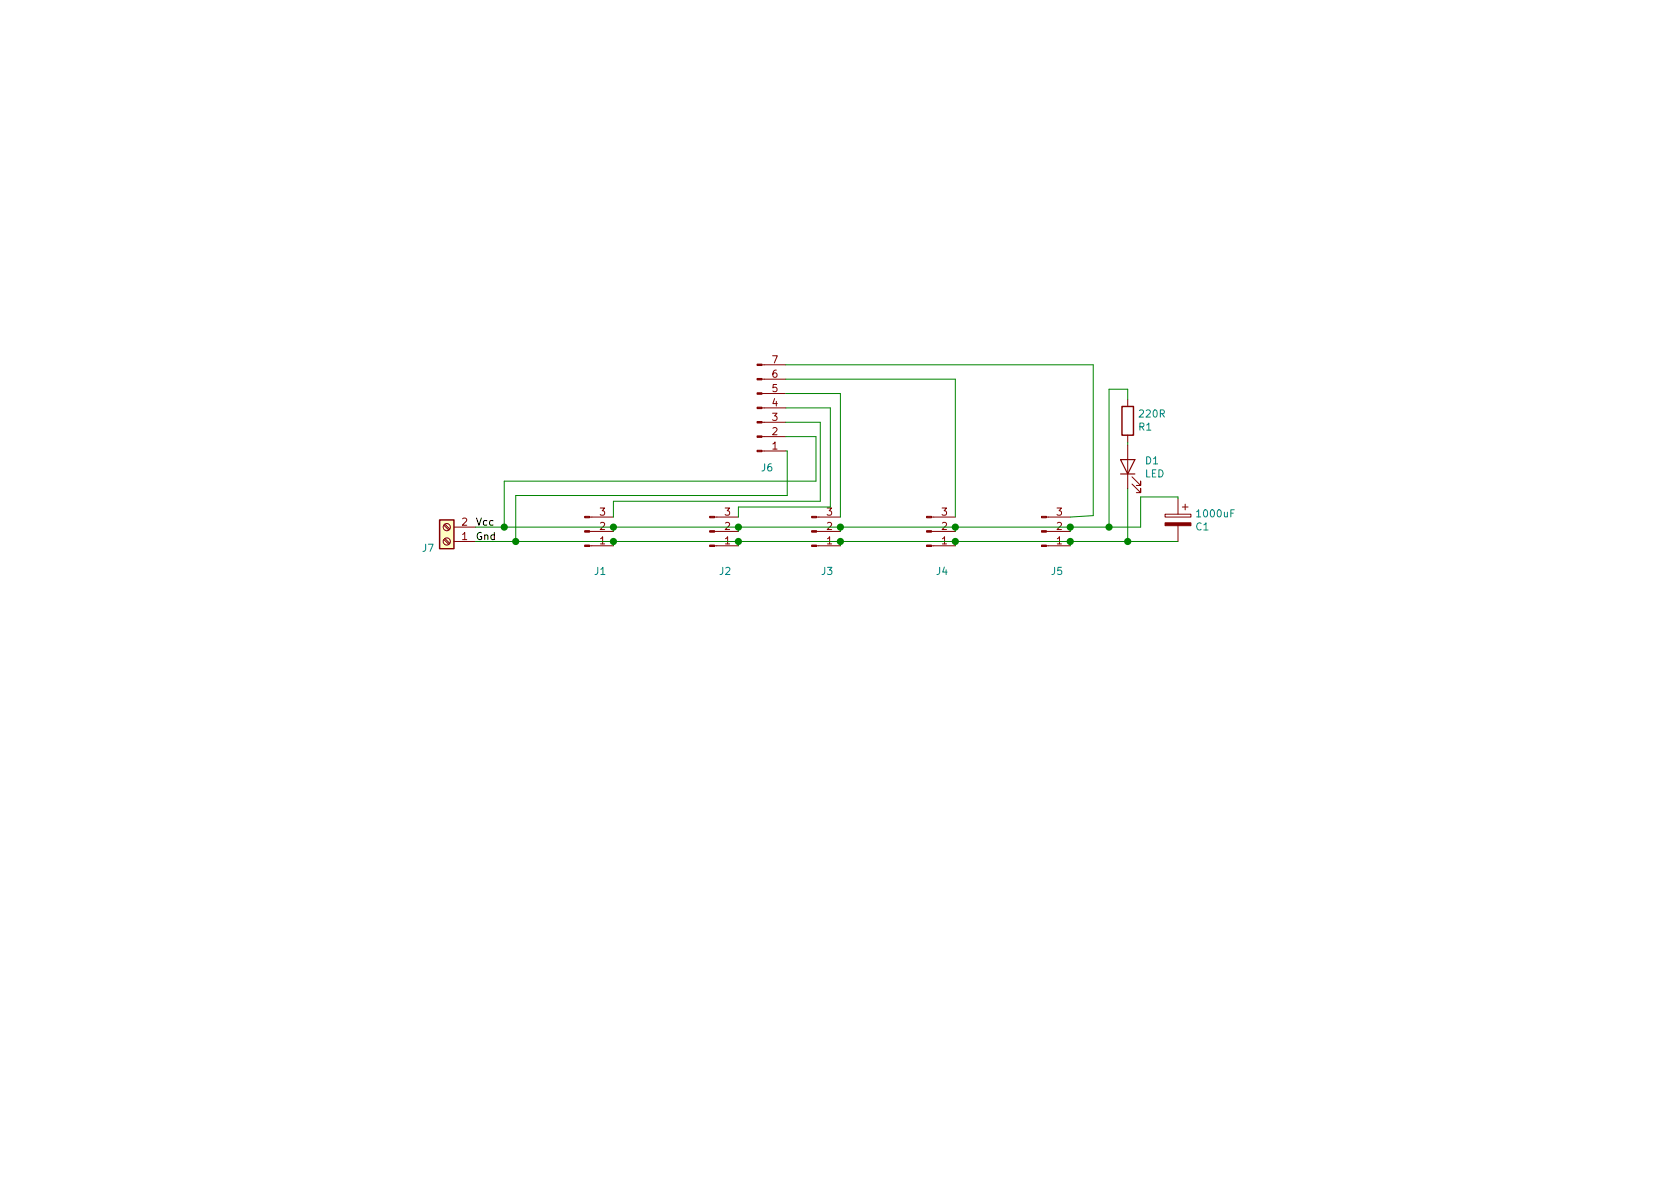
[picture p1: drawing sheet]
EESchema Schematic File Version 4
LIBS:ServoBreakout-cache
EELAYER 29 0
EELAYER END
$Descr A4 11693 8268
encoding utf-8
Sheet 1 1
Title ""
Date ""
Rev ""
Comp ""
Comment1 ""
Comment2 ""
Comment3 ""
Comment4 ""
$EndDescr
$Comp
L Connector:Conn_01x03_Male J3
U 1 1
P 5650 3690
F 0 "J3" H 5758 3971 50  0000 C CNN
F 1 "Conn_01x03_Male" H 5758 3880 50  0001 C CNN
F 2 "Connector_PinHeader_2.54mm:PinHeader_1x03_P2.54mm_Vertical" H 5650 3690 50  0001 C CNN
F 3 "~" H 5650 3690 50  0001 C CNN
	1    5650 3690
	1    0    0    1   
$EndComp
$Comp
L Connector:Conn_01x03_Male J2
U 1 1
P 4940 3690
F 0 "J2" H 5048 3971 50  0000 C CNN
F 1 "Conn_01x03_Male" H 5048 3880 50  0001 C CNN
F 2 "Connector_PinHeader_2.54mm:PinHeader_1x03_P2.54mm_Vertical" H 4940 3690 50  0001 C CNN
F 3 "~" H 4940 3690 50  0001 C CNN
	1    4940 3690
	1    0    0    1   
$EndComp
$Comp
L Connector:Conn_01x03_Male J4
U 1 1
P 6450 3690
F 0 "J4" H 6558 3971 50  0000 C CNN
F 1 "Conn_01x03_Male" H 6558 3880 50  0001 C CNN
F 2 "Connector_PinHeader_2.54mm:PinHeader_1x03_P2.54mm_Vertical" H 6450 3690 50  0001 C CNN
F 3 "~" H 6450 3690 50  0001 C CNN
	1    6450 3690
	1    0    0    1   
$EndComp
$Comp
L Connector:Conn_01x03_Male J5
U 1 1
P 7250 3690
F 0 "J5" H 7358 3971 50  0000 C CNN
F 1 "Conn_01x03_Male" H 7358 3880 50  0001 C CNN
F 2 "Connector_PinHeader_2.54mm:PinHeader_1x03_P2.54mm_Vertical" H 7250 3690 50  0001 C CNN
F 3 "~" H 7250 3690 50  0001 C CNN
	1    7250 3690
	1    0    0    1   
$EndComp
$Comp
L Connector:Conn_01x03_Male J1
U 1 1
P 4070 3690
F 0 "J1" H 4178 3971 50  0000 C CNN
F 1 "Conn_01x03_Male" H 4178 3880 50  0001 C CNN
F 2 "Connector_PinHeader_2.54mm:PinHeader_1x03_P2.54mm_Vertical" H 4070 3690 50  0001 C CNN
F 3 "~" H 4070 3690 50  0001 C CNN
	1    4070 3690
	1    0    0    1   
$EndComp
$Comp
L Connector:Screw_Terminal_01x02 J7
U 1 1
P 3110 3760
F 0 "J7" H 3240 3810 50  0000 C CNN
F 1 "Screw_Terminal_01x02" H 3028 3886 50  0001 C CNN
F 2 "TerminalBlock:TerminalBlock_bornier-2_P5.08mm" H 3110 3760 50  0001 C CNN
F 3 "~" H 3110 3760 50  0001 C CNN
	1    3110 3760
	-1   0    0    1   
$EndComp
Wire Wire Line
	3310 3760 3590 3760
Wire Wire Line
	4270 3760 4270 3790
Text Label 3310 3760 0    50   ~ 6
Gnd
Wire Wire Line
	4270 3760 5140 3760
Wire Wire Line
	5140 3760 5140 3790
Connection ~ 4270 3760
Wire Wire Line
	5140 3760 5850 3760
Wire Wire Line
	5850 3760 5850 3790
Connection ~ 5140 3760
Wire Wire Line
	5850 3760 6650 3760
Wire Wire Line
	6650 3760 6650 3790
Connection ~ 5850 3760
Wire Wire Line
	4270 3660 4270 3690
Text Label 3310 3660 0    50   ~ 6
Vcc
Wire Wire Line
	5140 3660 5140 3690
Wire Wire Line
	3310 3660 3510 3660
Connection ~ 4270 3660
Wire Wire Line
	4270 3660 5140 3660
Wire Wire Line
	5140 3660 5850 3660
Wire Wire Line
	5850 3660 5850 3690
Connection ~ 5140 3660
Wire Wire Line
	5850 3660 6650 3660
Wire Wire Line
	6650 3660 6650 3690
Connection ~ 5850 3660
Wire Wire Line
	6650 3760 7450 3760
Wire Wire Line
	7450 3760 7450 3790
Connection ~ 6650 3760
Wire Wire Line
	6650 3660 7450 3660
Wire Wire Line
	7450 3660 7450 3690
Connection ~ 6650 3660
$Comp
L Connector:Conn_01x07_Male J6
U 1 1
P 5270 2830
F 0 "J6" H 5340 3250 50  0000 C CNN
F 1 "Conn_01x07_Male" H 5378 3220 50  0001 C CNN
F 2 "Connector_PinHeader_2.54mm:PinHeader_1x07_P2.54mm_Vertical" H 5270 2830 50  0001 C CNN
F 3 "~" H 5270 2830 50  0001 C CNN
	1    5270 2830
	1    0    0    1   
$EndComp
Wire Wire Line
	5480 3130 5480 3440
Wire Wire Line
	5480 3440 3590 3440
Wire Wire Line
	3590 3440 3590 3760
Connection ~ 3590 3760
Wire Wire Line
	3590 3760 4270 3760
Wire Wire Line
	5470 3030 5680 3030
Wire Wire Line
	5680 3030 5680 3340
Wire Wire Line
	5680 3340 3510 3340
Wire Wire Line
	3510 3340 3510 3660
Connection ~ 3510 3660
Wire Wire Line
	3510 3660 4270 3660
Wire Wire Line
	5710 2930 5710 3480
Wire Wire Line
	5710 3480 4270 3480
Wire Wire Line
	4270 3480 4270 3590
Wire Wire Line
	5480 3130 5470 3130
Wire Wire Line
	5470 2930 5710 2930
Wire Wire Line
	5470 2830 5780 2830
Wire Wire Line
	5780 2830 5780 3520
Wire Wire Line
	5780 3520 5140 3520
Wire Wire Line
	5140 3520 5140 3590
Wire Wire Line
	5470 2730 5850 2730
Wire Wire Line
	5850 2730 5850 3590
Wire Wire Line
	6650 2630 6650 3590
Wire Wire Line
	5470 2630 6650 2630
Wire Wire Line
	7610 2530 7610 3580
Wire Wire Line
	7610 3580 7450 3590
Wire Wire Line
	5470 2530 7610 2530
Wire Wire Line
	7450 3760 7850 3760
Connection ~ 7450 3760
Connection ~ 7450 3660
$Comp
L Device:R R1
U 1 1
P 7850 2920
F 0 "R1" H 7920 2966 50  0000 L CNN
F 1 "220R" H 7920 2875 50  0000 L CNN
F 2 "Resistor_THT:R_Axial_DIN0309_L9.0mm_D3.2mm_P12.70mm_Horizontal" V 7780 2920 50  0001 C CNN
F 3 "~" H 7850 2920 50  0001 C CNN
	1    7850 2920
	1    0    0    1   
$EndComp
Wire Wire Line
	7850 3390 7850 3760
Connection ~ 7850 3760
Wire Wire Line
	7850 3090 7850 3070
Wire Wire Line
	7850 2770 7850 2700
Wire Wire Line
	7850 2700 7720 2700
Wire Wire Line
	7720 2700 7720 3660
Wire Wire Line
	7450 3660 7720 3660
Connection ~ 7720 3660
Wire Wire Line
	7720 3660 7940 3660
$Comp
L Device:CP C1
U 1 1
P 8200 3610
F 0 "C1" H 8082 3564 50  0000 R CNN
F 1 "1000uF" H 8082 3655 50  0000 R CNN
F 2 "Capacitor_THT:CP_Radial_D10.0mm_P3.80mm" H 8238 3460 50  0001 C CNN
F 3 "~" H 8200 3610 50  0001 C CNN
	1    8200 3610
	-1   0    0    -1  
$EndComp
Wire Wire Line
	7850 3760 8200 3760
Wire Wire Line
	7940 3660 7940 3450
Wire Wire Line
	7940 3450 8200 3450
Wire Wire Line
	8200 3460 8200 3450
$Comp
L Device:LED D1
U 1 1
P 7850 3240
F 0 "D1" V 7889 3123 50  0000 R CNN
F 1 "LED" V 7798 3123 50  0000 R CNN
F 2 "LED_THT:LED_D3.0mm" H 7850 3240 50  0001 C CNN
F 3 "~" H 7850 3240 50  0001 C CNN
	1    7850 3240
	0    -1   -1   0   
$EndComp
$EndSCHEMATC
